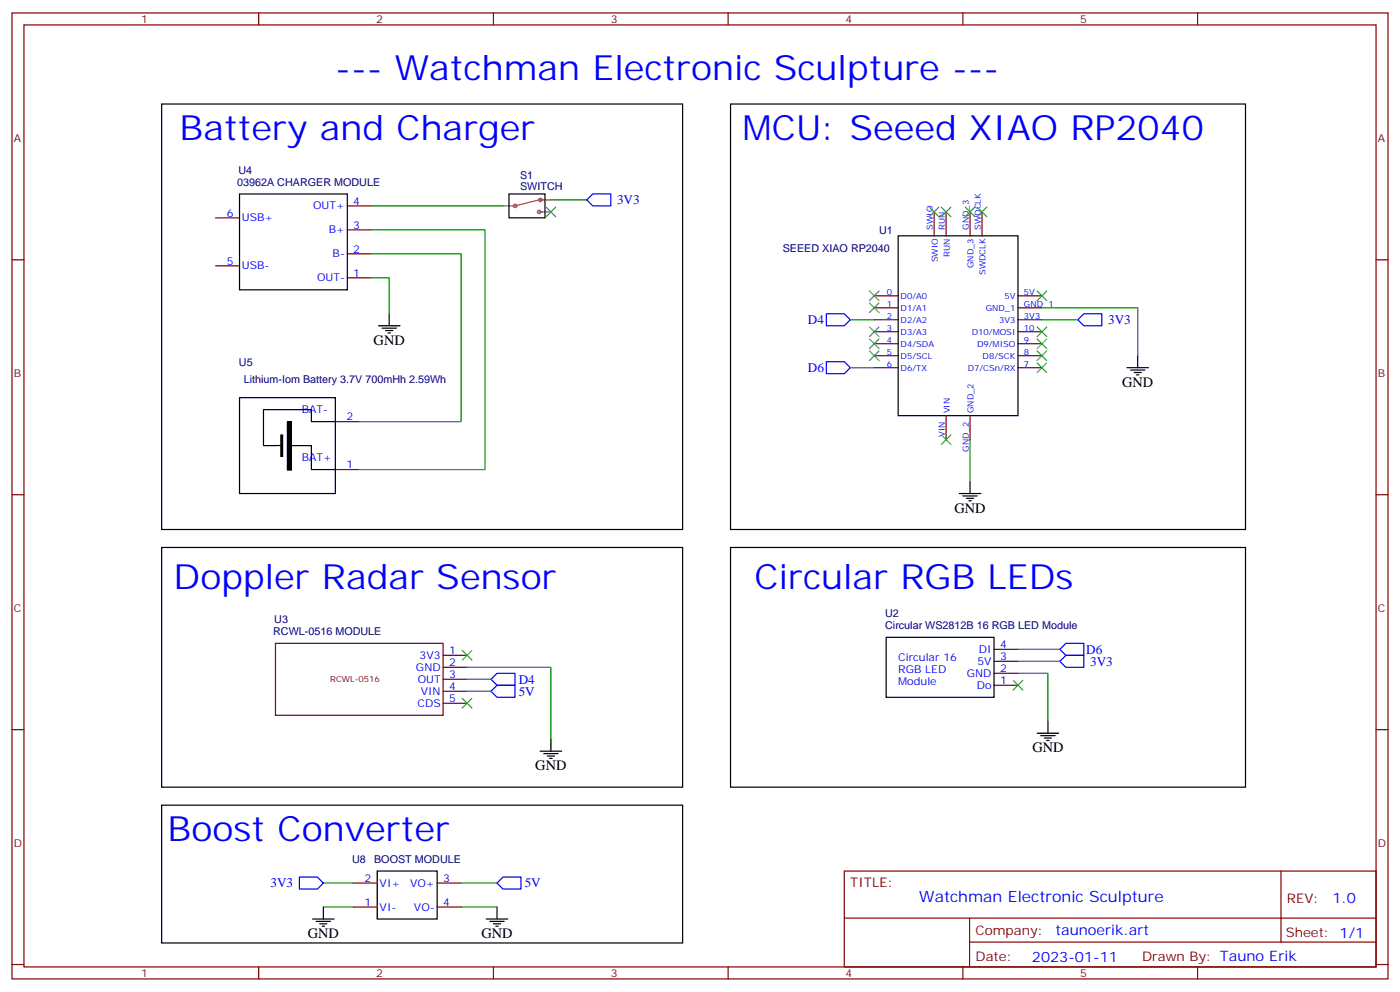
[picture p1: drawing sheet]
<svg xmlns="http://www.w3.org/2000/svg" width="412mm" height="292mm" viewBox="0 0 412 292" stroke-linecap="round" stroke-linejoin="round" font-family="sans-serif">
<g fill="none" stroke="#870000" stroke-width=".35">
<path d="M3.5 3.8h405.4v284.3h-405.4zM7.1 7.3h398.2v277.3h-398.2zM76.2 3.8v3.5M145.3 3.8v3.5M214.5 3.8v3.5M283.6 3.8v3.5M352.8 3.8v3.5M3.5 76.5h3.6M63.5 78.2h7.1M63.5 64.1h7.1M102.3 74.7h7.1M102.3 67.7h7.1"/>
<path d="M102.3 60.6h7.1M275.2 62.4v7M278.7 62.4v7M285.8 62.4v7M289.3 62.4v7M405.3 76.5h3.6M102.3 81.8h7.1M257.5 87.1h7.1M257.5 90.6h7.1M257.5 94.1h7.1M257.5 97.6h7.1M299.9 87.1h7"/>
<path d="M299.9 90.6h7M299.9 94.1h7M299.9 97.6h7M257.5 101.2h7.1M257.5 104.7h7.1M257.5 108.2h7.1M299.9 101.2h7M299.9 104.7h7M299.9 108.2h7M98.8 138.2h7M98.8 124.1h7M278.7 122.3v7.1"/>
<path d="M285.8 122.3v7.1M3.5 145.6h3.6M405.3 145.6h3.6M130.5 192.9h7.1M130.5 196.4h7.1M130.5 200h7.1M292.8 198.2h7.1M292.8 194.7h7.1M292.8 191.1h7.1M3.5 214.8h3.6M130.5 203.5h7.1M130.5 207h7.1"/>
<path d="M292.8 201.7h7.1M405.3 214.8h3.6M104.1 259.9h7M128.8 259.9h7M248.7 256.4h156.6v28.2h-156.6zM377.3 256.4v20.9M104.1 267h7M128.8 267h7M248.7 270.2h156.5M285.6 277.3h119.6M285.6 270.2v14.2M3.5 283.9h3.6"/>
<path d="M76.2 284.6v3.5M145.3 284.6v3.5M214.5 284.6v3.5M283.6 284.6v3.5M352.8 284.6v3.5M405.3 283.9h3.6"/>
</g>
<g fill="none" stroke="#000" stroke-width=".35">
<path d="M47.6 30.6h153.5v125.3h-153.5zM215.2 30.6h151.7v125.3h-151.7zM70.6 57.1h31.7v28.2h-31.7zM149.9 57.1h10.6v7h-10.6zM264.6 69.4h35.3v52.9h-35.3zM111.5 95.9h6.3M112.5 96.6h4.3M113.6 97.3h2.1M114.3 98h.7M114.7 92.4v3.5M70.6 117.1h28.2v28.2h-28.2zM332 108.2h6.3"/>
<path d="M333 108.9h4.3M334.1 109.6h2.1M334.8 110.3h.7M335.1 104.7v3.5M80.8 131.1h2.2M84.7 131.2h7v7h7.1M98.8 124.1h-7.1v-3.5h-14.1v10.6h3.5M282.6 145.3h6.3M283.6 146h4.3M284.7 146.7h2.1M285.4 147.4h.7M285.8 141.7v3.6"/>
<path d="M47.6 161.1h153.5v70.6h-153.5zM215.2 161.1h151.7v70.6h-151.7zM261.1 187.6h31.7v17.6h-31.7zM162.3 217.6v3.5M305.5 215.8h6.4M306.6 216.5h4.2M307.6 217.2h2.1M308.3 217.9h.7M308.7 212.3v3.5M47.6 237h153.5v40.6h-153.5zM159.1 221.1h6.4M160.2 221.8h4.2"/>
<path d="M161.2 222.5h2.1M161.9 223.2h.7M111.1 256.4h17.7v14.1h-17.7zM92.1 270.5h6.3M93.1 271.2h4.3M94.2 271.9h2.1M94.9 272.6h.7M95.2 267v3.5M143.2 270.5h6.4M144.3 271.2h4.2M145.3 271.9h2.2M146 272.6h.8"/>
<path d="M146.4 267v3.5"/>
</g>
<g fill="none" stroke="#3c3" stroke-width=".35">
<path d="M160.9 61l2.8 2.8M163.7 61l-2.8 2.8M273.8 61l2.8 2.8M276.6 61l-2.8 2.8M277.3 61l2.8 2.8M280.1 61l-2.8 2.8M284.3 61l2.9 2.8M287.2 61l-2.9 2.8M287.9 61l2.8 2.8M290.7 61l-2.8 2.8M256.1 85.7l2.8 2.8M256.1 89.2l2.8 2.8"/>
<path d="M256.1 96.2l2.8 2.9M256.1 99.8l2.8 2.8M258.9 85.7l-2.8 2.8M258.9 89.2l-2.8 2.8M258.9 96.2l-2.8 2.9M258.9 99.8l-2.8 2.8M305.5 85.7l2.8 2.8M305.5 96.2l2.8 2.9M305.5 99.8l2.8 2.8M308.3 85.7l-2.8 2.8M308.3 96.2l-2.8 2.9M308.3 99.8l-2.8 2.8"/>
<path d="M256.1 103.3l2.8 2.8M258.9 103.3l-2.8 2.8M305.5 103.3l2.8 2.8M305.5 106.8l2.8 2.8M308.3 103.3l-2.8 2.8M308.3 106.8l-2.8 2.8M277.3 128l2.8 2.8M280.1 128l-2.8 2.8M136.2 191.5l2.8 2.8M139 191.5l-2.8 2.8M136.2 205.6l2.8 2.8M139 205.6l-2.8 2.8"/>
<path d="M298.4 200.3l2.9 2.8M301.3 200.3l-2.9 2.8"/>
</g>
<g fill="none" stroke="#008700" stroke-width=".35">
<path d="M162.3 58.8h10.6M109.4 74.7h26.4v49.4h-30M109.4 67.7h33.5v70.5h-37.1M109.4 60.6h38.8M109.4 81.8h5.3v10.6M250.5 94.1h7M306.9 90.6h28.2v14.1M306.9 94.1h10.6M250.5 108.2h7M285.8 129.4v12.3M137.6 196.4h24.7v21.2M137.6 200h7"/>
<path d="M299.9 198.2h8.8v14.1M299.9 191.1h12.3M299.9 194.7h12.3M137.6 203.5h7M95.2 259.9h8.9M135.8 259.9h10.6M95.2 267h8.9M135.8 267h10.6"/>
</g>
<path d="M174.6 57.1h5.3v3.5h-5.3l-1.7-1.8zM243.4 92.4h5.3l1.8 1.7-1.8 1.8h-5.3zM319.3 92.4h5.3v3.5h-5.3l-1.8-1.8zM243.4 106.5h5.3l1.8 1.7-1.8 1.8h-5.3zM146.4 198.2h5.3v3.5h-5.3l-1.8-1.7zM314 189.4h5.3v3.5h-5.3l-1.8-1.8zM314 192.9h5.3v3.5h-5.3l-1.8-1.7zM146.4 201.7h5.3v3.5h-5.3l-1.8-1.7zM88.2 258.2h5.3l1.7 1.7-1.7 1.8h-5.3zM148.2 258.2h5.3v3.5h-5.3l-1.8-1.8z" fill="none" stroke="#00f" stroke-width=".35"/>
<path d="M81.1 189.4h49.4v21.1h-49.4z" fill="none" stroke="#600" stroke-width=".35"/>
<path d="M82.7 128.1h.6v6.2h-.6zM84.7 124.1h1.1v14.2h-1.1z" fill="#000" stroke="#000" stroke-width=".35"/>
<g fill="none" stroke="#a64a4a" stroke-width=".35">
<path d="M162.3 58.8h-3.6l-6.9 1.8M148.2 60.6h3.4M158.8 62.4h3.5"/>
<circle cx="159.2" cy="58.8" r=".5"/>
<circle cx="151.8" cy="60.6" r=".5"/>
<circle cx="158.8" cy="62.4" r=".5"/>
</g>
<g font-size="10.2" fill="#00f">
<text x="98.8" y="23.6">--- Watchman Electronic Sculpture ---</text>
<text x="52.9" y="41.2">Battery and Charger</text>
<text x="218.7" y="41.2">MCU: Seeed XIAO RP2040</text>
<text x="51.2" y="173.5">Doppler Radar Sensor</text>
<text x="222.2" y="173.5">Circular RGB LEDs</text>
<text x="49.4" y="247.6">Boost Converter</text>
</g>
<text font-size="4.6" fill="#00f" x="270.8" y="265.4">Watchman Electronic Sculpture</text>
<g font-size="4.2">
<text x="110.1" y="101.5">GND</text>
<text x="330.6" y="113.9">GND</text>
<text x="281.2" y="150.9">GND</text>
<text x="304.1" y="221.5">GND</text>
<text x="157.7" y="226.8">GND</text>
<text x="90.7" y="276.2">GND</text>
<text x="141.8" y="276.2">GND</text>
</g>
<g font-size="4.2" fill="#00f">
<text x="392.5" y="265.7">1.0</text>
<text x="310.9" y="275.2">taunoerik.art</text>
<text x="304" y="283">2023-01-11</text>
</g>
<g font-size="3.9" fill="#00f">
<text x="181.8" y="60.1">3V3</text>
<text x="238" y="95.4">D4</text>
<text x="326.4" y="95.4">3V3</text>
<text x="238" y="109.5">D6</text>
<text x="320" y="192.4">D6</text>
<text x="321.1" y="196">3V3</text>
<text x="152.8" y="201.2">D4</text>
<text x="152.8" y="204.8">5V</text>
<text x="79.7" y="261.2">3V3</text>
<text x="154.6" y="261.2">5V</text>
</g>
<g font-size="3.9" fill="#800">
<text x="250.5" y="261">TITLE:</text>
<text x="379.1" y="265.7">REV:</text>
<text x="287.4" y="275.2">Company:</text>
<text x="378.7" y="275.8">Sheet: 1/1</text>
<text x="287.4" y="282.9">Date:</text>
<text x="336.4" y="282.9">Drawn By: Tauno Erik</text>
</g>
<g font-size="3.2" fill="#800">
<text x="41.6" y="6.8">1</text>
<text x="110.8" y="6.8">2</text>
<text x="179.9" y="6.8">3</text>
<text x="249.1" y="6.8">4</text>
<text x="318.2" y="6.8">5</text>
<text x="4.1" y="41.9">A</text>
<text x="405.9" y="41.9">A</text>
<text x="4.1" y="111.1">B</text>
<text x="405.9" y="111.1">B</text>
<text x="4.1" y="180.2">C</text>
<text x="405.9" y="180.2">C</text>
<text x="4.1" y="249.3">D</text>
<text x="405.9" y="249.3">D</text>
<text x="41.6" y="287.6">1</text>
<text x="110.8" y="287.6">2</text>
<text x="179.9" y="287.6">3</text>
<text x="249.1" y="287.6">4</text>
<text x="318.2" y="287.6">5</text>
</g>
<g font-size="3.2" fill="#000080">
<text x="70.2" y="51.2">U4</text>
<text x="153.2" y="52.8">S1</text>
<text x="69.9" y="54.7">03962A CHARGER MODULE</text>
<text x="153.2" y="56">SWITCH</text>
<text x="258.9" y="68.8">U1</text>
<text x="230.6" y="74.1">SEEED XIAO RP2040</text>
<text x="70.4" y="107.6">U5</text>
<text x="71.8" y="112.9">Lithium-Iom Battery 3.7V 700mHh 2.59Wh</text>
<text x="80.8" y="183.5">U3</text>
<text x="260.7" y="181.7">U2</text>
<text x="260.7" y="185.2">Circular WS2812B 16 RGB LED Module</text>
<text x="80.5" y="187">RCWL-0516 MODULE</text>
<text x="103.7" y="254">U8</text>
<text x="110.2" y="254">BOOST MODULE</text>
</g>
<g font-size="3.2" fill="#00f">
<text x="66.8" y="63.8">6</text>
<text x="71.3" y="65.2">USB+</text>
<text x="92.2" y="61.7">OUT+</text>
<text x="104.1" y="60.3">4</text>
<text x="96.8" y="68.7">B+</text>
<text x="104.1" y="67.3">3</text>
<text x="66.8" y="77.9">5</text>
<text x="98" y="75.8">B-</text>
<text x="104.1" y="74.4">2</text>
<text x="71.3" y="79.3">USB-</text>
<text x="93.4" y="82.8">OUT-</text>
<text x="104.1" y="81.4">1</text>
<text x="88.9" y="121.6">BAT-</text>
<text x="102.1" y="123.8">2</text>
<text x="88.9" y="135.7">BAT+</text>
<text x="102.1" y="137.9">1</text>
<text x="294.6" y="190.8">4</text>
<text x="122.5" y="197.5">GND</text>
<text x="123.6" y="194">3V3</text>
<text x="132.3" y="192.5">1</text>
<text x="132.3" y="196.1">2</text>
<text x="264.6" y="194.7">Circular 16</text>
<text x="287.9" y="195.7">5V</text>
<text x="288.3" y="192.2">DI</text>
<text x="294.6" y="197.8">2</text>
<text x="294.6" y="194.3">3</text>
<text x="123" y="201">OUT</text>
<text x="132.3" y="199.6">3</text>
<text x="132.3" y="203.1">4</text>
<text x="264.6" y="198.2">RGB LED</text>
<text x="264.6" y="201.7">Module</text>
<text x="284.8" y="199.2">GND</text>
<text x="287.7" y="202.8">Do</text>
<text x="294.6" y="201.4">1</text>
<text x="123" y="208.1">CDS</text>
<text x="123.9" y="204.5">VIN</text>
<text x="132.3" y="206.7">5</text>
<text x="107.3" y="259.6">2</text>
<text x="111.8" y="261">VI+</text>
<text x="120.8" y="261">VO+</text>
<text x="130.5" y="259.6">3</text>
<text x="107.3" y="266.6">1</text>
<text x="111.8" y="268">VI-</text>
<text x="121.9" y="268">VO-</text>
<text x="130.5" y="266.6">4</text>
</g>
<g font-size="2.5" fill="#00f">
<text x="274.8" y="67.7" transform="rotate(-90 274.8 67.7)">SWIO</text>
<text x="278.3" y="67.7" transform="rotate(-90 278.3 67.7)">RUN</text>
<text x="285.4" y="67.7" transform="rotate(-90 285.4 67.7)">GND_3</text>
<text x="288.9" y="67.7" transform="rotate(-90 288.9 67.7)">SWDCLK</text>
<text x="276.2" y="77.2" transform="rotate(-90 276.2 77.2)">SWIO</text>
<text x="279.8" y="75.5" transform="rotate(-90 279.8 75.5)">RUN</text>
<text x="286.8" y="78.9" transform="rotate(-90 286.8 78.9)">GND_3</text>
<text x="290.3" y="81" transform="rotate(-90 290.3 81)">SWDCLK</text>
<text x="261.2" y="86.7">0</text>
<text x="265.3" y="88.1">D0/A0</text>
<text x="295.9" y="88.1">5V</text>
<text x="301.6" y="86.7">5V</text>
<text x="261.2" y="90.2">1</text>
<text x="261.2" y="93.8">2</text>
<text x="265.3" y="91.7">D1/A1</text>
<text x="265.3" y="95.2">D2/A2</text>
<text x="290.4" y="91.7">GND_1</text>
<text x="294.3" y="95.2">3V3</text>
<text x="301.6" y="90.2">GND_1</text>
<text x="301.6" y="93.8">3V3</text>
<text x="261.2" y="97.3">3</text>
<text x="261.2" y="100.8">4</text>
<text x="265.3" y="98.7">D3/A3</text>
<text x="286.3" y="98.7">D10/MOSI</text>
<text x="301.6" y="97.3">10</text>
<text x="301.6" y="100.8">9</text>
<text x="261.2" y="104.4">5</text>
<text x="261.2" y="107.9">6</text>
<text x="265.3" y="102.2">D4/SDA</text>
<text x="265.3" y="105.8">D5/SCL</text>
<text x="287.8" y="102.2">D9/MISO</text>
<text x="289.4" y="105.8">D8/SCK</text>
<text x="301.6" y="104.4">8</text>
<text x="301.6" y="107.9">7</text>
<text x="265.3" y="109.3">D6/TX</text>
<text x="285.1" y="109.3">D7/CSn/RX</text>
<text x="279.8" y="121.6" transform="rotate(-90 279.8 121.6)">VIN</text>
<text x="286.8" y="121.6" transform="rotate(-90 286.8 121.6)">GND_2</text>
<text x="278.3" y="128.7" transform="rotate(-90 278.3 128.7)">VIN</text>
<text x="285.4" y="132.9" transform="rotate(-90 285.4 132.9)">GND_2</text>
</g>
<text font-size="2.5" fill="#600" x="97.3" y="200.8">RCWL-0516</text>
</svg>
